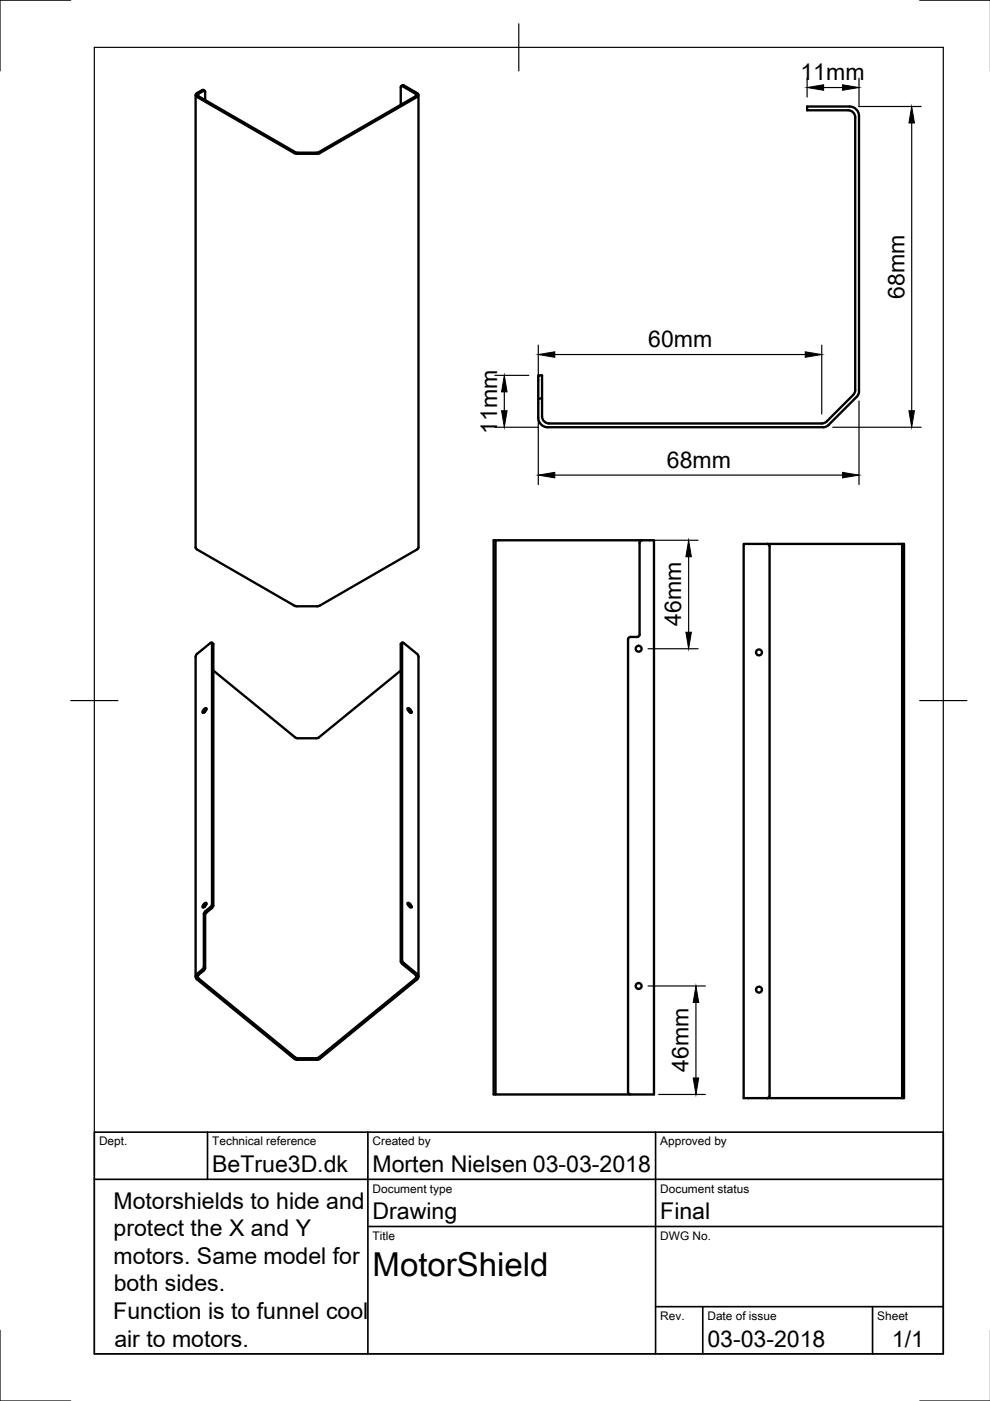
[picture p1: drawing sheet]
<svg xmlns="http://www.w3.org/2000/svg" width="210mm" height="297mm" viewBox="0 0 210 297" stroke-linecap="round" stroke-linejoin="round" font-family="sans-serif">
<!-- layer: Visible -->
<g fill="none" stroke="#000" stroke-width=".5">
<path d="M85.6 18.1l2.8 1.6 .3 .2v.5l-20.9 12.1-.6 .1h-4.2l-.6-.1-20.9-12.1v-.5l.3-.2 1.2-.6 .4 .1M85.6 18.1l-.5 .1M41.5 20.1v96l.3 .4 20.6 11.9 .6 .1h4.2l.6-.1 20.9-12.2v-96.1M43.5 21.2v-1.7l-.2-.3-1.1 .6-.2 .5 20.6 11.9 .5 .2h4l.5-.2M85 22.2v-3.7l.1-.3 2.9 1.6 .2 .5-20.6 11.9M114.1 84.5v-4.9h.8v8.7a1.5 1.5 0 0 0 1.5 1.5h57.8l.6-.1 .5-.4 5.6-5.6 .3-.4 .1-.6v-57.8a1.5 1.5 0 0 0-1.5-1.5h-8.7v-.8h9a2 2 0 0 1 2 2v58.7l-.4 .8-6.1 6-.5 .4-.5 .1h-58.5a2 2 0 0 1-2-2v-4.1h.8M105.1 114.5h-.4v117.5h34v-117.5h-2.6M136.1 114.5h-31v117.5M136.1 114.5l-.2 .1-.3 .4v19.5l-.2 .5h-.3l-1.7 .1-.2 .4v96v.3l.5 .2M162.7 115.3l.4 .3 .1 .2v116.5l-.3 .5h-.2M191.3 115.3h-33.6v117.5h5M191.3 115.3v117.5"/>
<path d="M191.3 115.3h.4v20.5M44.9 136.2l.3 .4v55.4l-.3 .6-1.2 1-.2 .4v11.2l-.4 .6-.9 .8a.54 .54 0 0 0 0 .9l20.4 16.7M85.3 136.2l-.3 .4v67.2M191.3 135.8h.4v97h-29M43.4 150.3l.3-.2a.89 .89 0 0 1-.7 1 .76 .76 0 0 1 .4-.8zM43.8 150.4l-.6 .7M45.2 142.2l17.4 14.1 .5 .2h4l.5-.2M85 142.2l-17.4 14.1M86.4 150.4l.6 .7M86.5 150.1l.3 .2a.76 .76 0 0 1 .4 .8l-.4-.1a.76 .76 0 0 1-.3-.9zM43.4 191.6l.3-.2a.89 .89 0 0 1-.7 1 .76 .76 0 0 1 .4-.8zM43.8 191.7l-.6 .7"/>
<path d="M86.4 191.7l.6 .7M86.5 191.4l.3 .2a.76 .76 0 0 1 .4 .8l-.4-.1a.76 .76 0 0 1-.3-.9zM41.5 207.1v-67.9l.3-.5 3.1-2.5v55.6l-.3 .5-1.2 1.1-.2 .4v11.2l-.2 .4a2.94 2.94 0 0 0-1.5 1.7l.3 .5 20.6 16.9 .6 .2h4.2l.6-.2 20.6-16.9a.71 .71 0 0 0 0-1.1l-2.8-2.3-.3-.6v-67.4l3.1 2.5 .3 .5v67.9M85 203.8l.3 .6 2.7 2.2a.54 .54 0 0 1 0 .9l-20.4 16.7M62.6 224.2l.5 .2h4l.5-.2"/>
<circle cx="135.4" cy="137.5" r=".63"/>
<circle cx="160.9" cy="138.3" r=".63"/>
<circle cx="135.4" cy="209" r=".63"/>
<circle cx="160.9" cy="209.8" r=".63"/>
</g>
<!-- layer: Border -->
<path d="M15 0h-15v15M20 10h180v277h-180zM110 5v10M195 0h15M15 148.5h10M195 148.5h10M0 282v15h15M195 297h15" fill="none" stroke="#000" stroke-width=".25"/>
<!-- layer: TitleBlock -->
<path d="M20 240h180v47h-180zM20 250h180M44 240v10M78 240v47M139 240v47M78 260h122M139 277h61M149 277v10M185 277v10" fill="none" stroke="#000" stroke-width=".35"/>
<!-- layer: Dimensions -->
<g fill="none" stroke="#000" stroke-width=".25">
<path d="M171.1 16.6v4M174.6 18.6h4M182.1 16.6v6h13.2M193.3 26.1v61M104.9 79.6h7.2M114.1 73.2v13.4M117.6 75.2h53.1M174.2 73.2v14.6M104.9 90.6h9.2M106.9 83.1v4M114.1 87.5v15.2M176.6 90.6h18.7"/>
<path d="M182.1 85v17.7M117.6 100.7h61M138.1 114.5h9.9M146 118v16M137.4 137.5h10.6M137.4 209h12.2M147.6 212.5v16M139.7 232h9.9"/>
</g>
<g fill="#000" stroke="#000" stroke-width=".21">
<path d="M171.1 18.6l3.5-.6v1.1zM178.6 18l3.5 .6-3.5 .5zM193.3 22.6l.6 3.5h-1.2zM114.1 75.2l3.5-.6v1.2zM170.7 74.6l3.5 .6-3.5 .6zM106.3 87.1h1.2l-.6 3.5zM106.9 79.6l.6 3.5h-1.2zM192.7 87.1h1.2l-.6 3.5zM114.1 100.7l3.5-.6v1.2zM146 114.5l.6 3.5h-1.2zM178.6 100.1l3.5 .6-3.5 .6zM145.4 134h1.2l-.6 3.5z"/>
<path d="M147.6 209l.5 3.5h-1.1zM147 228.5h1.1l-.5 3.5z"/>
</g>
<text font-size="7" x="79" y="270.5">MotorShield</text>
<g font-size="4.9">
<text x="169.7" y="17.1">11mm</text>
<text x="191.7" y="63.3" transform="rotate(-90 191.7 63.3)">68mm</text>
<text x="137.5" y="73.6">60mm</text>
<text x="105.4" y="92" transform="rotate(-90 105.4 92)">11mm</text>
<text x="141.4" y="99.2">68mm</text>
<text x="144.4" y="132.7" transform="rotate(-90 144.4 132.7)">46mm</text>
<text x="146" y="227.2" transform="rotate(-90 146 227.2)">46mm</text>
<text x="45" y="248.5">BeTrue3D.dk</text>
<text x="79" y="248.5">Morten Nielsen 03-03-2018</text>
<text x="24.1" y="256.2">Motorshields to hide and</text>
<text x="24.1" y="262.1">protect the X and Y</text>
<text x="79" y="258.5">Drawing</text>
<text x="140" y="258.5">Final</text>
<text x="24.1" y="268">motors. Same model for</text>
<text x="24.1" y="273.8">both sides.</text>
<text x="24" y="279.7">Function is to funnel cool</text>
<text x="24.2" y="285.5">air to motors.</text>
<text x="150" y="285.5">03-03-2018</text>
<text x="189.1" y="285.6">1/1</text>
</g>
<g font-size="2.5">
<text x="21" y="242.8">Dept.</text>
<text x="45" y="242.8">Technical reference</text>
<text x="79" y="242.8">Created by</text>
<text x="140" y="242.8">Approved by</text>
<text x="79" y="252.8">Document type</text>
<text x="140" y="252.8">Document status</text>
<text x="79" y="262.8">Title</text>
<text x="140" y="262.8">DWG No.</text>
<text x="140" y="279.8">Rev.</text>
<text x="150" y="279.8">Date of issue</text>
<text x="186" y="279.8">Sheet</text>
</g>
</svg>
